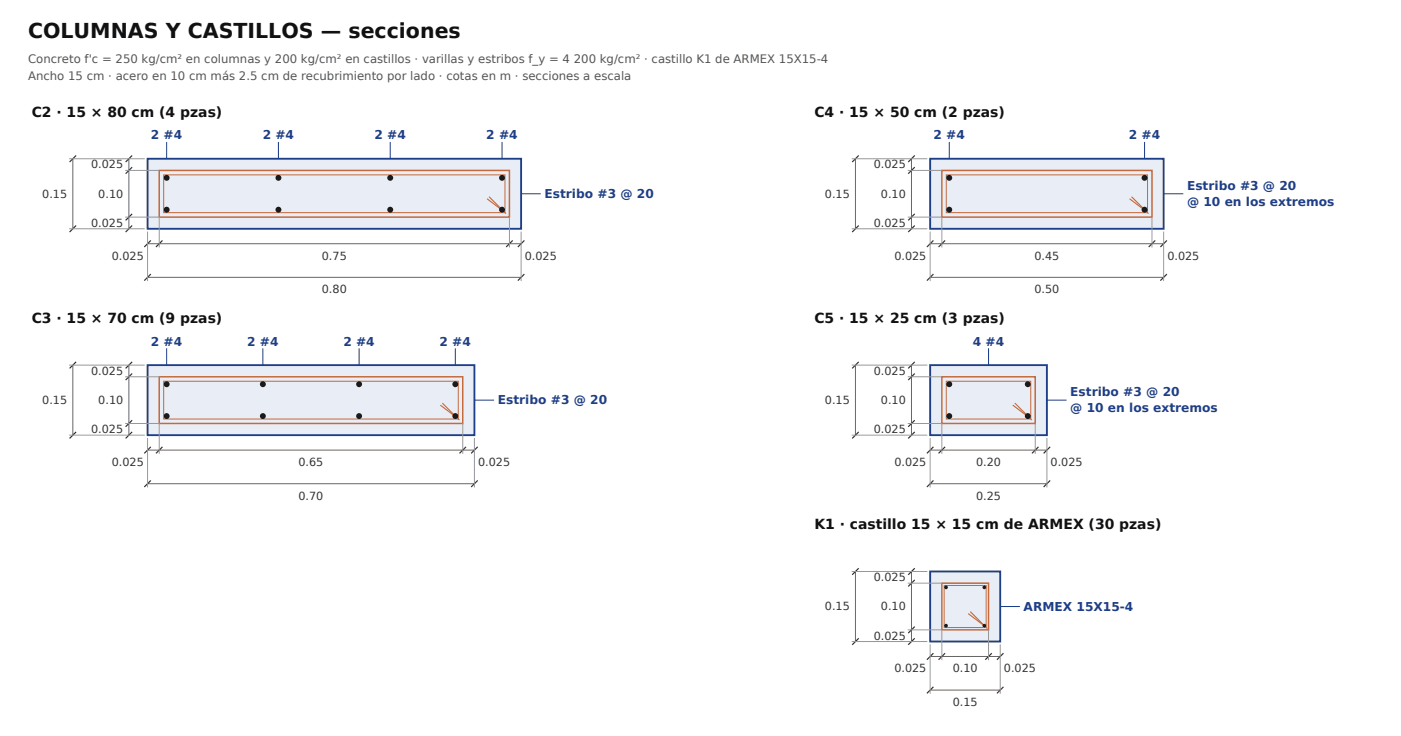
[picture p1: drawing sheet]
<svg xmlns="http://www.w3.org/2000/svg" width="397mm" height="209mm" viewBox="0 0 397 209" stroke-linecap="round" stroke-linejoin="round" font-family="sans-serif">
<path d="M41.8 45h105.8v19.8h-105.8z" fill="#e9edf5" stroke="#1d3f8a" stroke-width=".53"/>
<path d="M45.1 48.3h99.2v13.2h-99.2z" fill="none" stroke="#c46a3d" stroke-width=".42"/>
<path d="M46.4 49.5h96.7v10.8h-96.7z" fill="none" stroke="#c46a3d" stroke-width=".28"/>
<path d="M138.1 56.4l4.6 3.5zM138.6 55.8l4.7 4.7z" fill="none" stroke="#c46a3d" stroke-width=".32"/>
<g fill="#1a1a1a">
<circle cx="47.2" cy="50.4" r=".84"/>
<circle cx="47.2" cy="59.4" r=".84"/>
<circle cx="78.9" cy="50.4" r=".84"/>
<circle cx="78.9" cy="59.4" r=".84"/>
<circle cx="110.6" cy="50.4" r=".84"/>
<circle cx="110.6" cy="59.4" r=".84"/>
<circle cx="142.2" cy="50.4" r=".84"/>
<circle cx="142.2" cy="59.4" r=".84"/>
</g>
<path d="M47.2 40.2v4.8zM78.9 40.2v4.8zM110.6 40.2v4.8zM142.2 40.2v4.8zM147.6 54.9h5.6z" fill="none" stroke="#1d3f8a" stroke-width=".29"/>
<path d="M20.6 45v19.8zM36.5 45v19.8zM41.8 69.1h105.8zM41.8 78.6h105.8z" fill="none" stroke="#666" stroke-width=".28"/>
<path d="M19.7 45.9l1.9-1.8zM35.6 45.9l1.8-1.8zM35.6 49.2l1.8-1.8zM19.7 65.7l1.9-1.8zM35.6 62.4l1.8-1.8zM35.6 65.7l1.8-1.8zM40.9 70l1.8-1.9zM40.9 79.5l1.8-1.8zM44.2 70l1.8-1.9zM143.4 70l1.9-1.9zM148.6 68.1l-1.9 1.9zM148.6 77.7l-1.9 1.8z" fill="none" stroke="#333" stroke-width=".34"/>
<path d="M19.6 45h21.4zM35.5 48.3h9.6zM19.6 64.8h21.4zM35.5 61.5h9.6zM41.8 65.6v14zM45.1 61.5v8.6zM144.3 61.5v8.6zM147.6 65.6v14z" fill="none" stroke="#999" stroke-width=".28"/>
<path d="M41.8 103.5h92.6v19.8h-92.6z" fill="#e9edf5" stroke="#1d3f8a" stroke-width=".53"/>
<path d="M45.1 106.8h86v13.2h-86z" fill="none" stroke="#c46a3d" stroke-width=".42"/>
<path d="M46.4 108h83.4v10.7h-83.4z" fill="none" stroke="#c46a3d" stroke-width=".28"/>
<path d="M124.8 114.8l4.7 3.6zM125.4 114.3l4.7 4.6z" fill="none" stroke="#c46a3d" stroke-width=".32"/>
<g fill="#1a1a1a">
<circle cx="47.2" cy="108.9" r=".84"/>
<circle cx="47.2" cy="117.9" r=".84"/>
<circle cx="74.5" cy="108.9" r=".84"/>
<circle cx="74.5" cy="117.9" r=".84"/>
<circle cx="101.7" cy="108.9" r=".84"/>
<circle cx="101.7" cy="117.9" r=".84"/>
<circle cx="129" cy="108.9" r=".84"/>
<circle cx="129" cy="117.9" r=".84"/>
</g>
<path d="M47.2 98.7v4.8zM74.5 98.7v4.8zM101.7 98.7v4.8zM129 98.7v4.8zM134.4 113.4h5.6z" fill="none" stroke="#1d3f8a" stroke-width=".29"/>
<path d="M20.6 103.5v19.8zM36.5 103.5v19.8zM41.8 127.5h92.6zM41.8 137.1h92.6z" fill="none" stroke="#666" stroke-width=".28"/>
<path d="M19.7 104.4l1.9-1.9zM35.6 104.4l1.8-1.9zM35.6 107.7l1.8-1.9zM19.7 124.2l1.9-1.8zM35.6 120.9l1.8-1.8zM35.6 124.2l1.8-1.8zM40.9 128.5l1.8-1.9zM40.9 138l1.8-1.9zM44.2 128.5l1.8-1.9zM130.2 128.5l1.8-1.9zM133.5 128.5l1.8-1.9zM133.5 138l1.8-1.9z" fill="none" stroke="#333" stroke-width=".34"/>
<path d="M19.6 103.5h21.4zM35.5 106.8h9.6zM35.5 120h9.6zM45.1 120v8.6zM131.1 120v8.6zM19.6 123.3h21.4zM41.8 124.1v14zM134.4 124.1v14z" fill="none" stroke="#999" stroke-width=".28"/>
<path d="M263.5 45h66.2v19.8h-66.2z" fill="#e9edf5" stroke="#1d3f8a" stroke-width=".53"/>
<path d="M266.8 48.3h59.6v13.2h-59.6z" fill="none" stroke="#c46a3d" stroke-width=".42"/>
<path d="M268.1 49.5h57v10.8h-57z" fill="none" stroke="#c46a3d" stroke-width=".28"/>
<path d="M320.1 56.4l4.7 3.5zM320.7 55.8l4.6 4.7z" fill="none" stroke="#c46a3d" stroke-width=".32"/>
<g fill="#1a1a1a">
<circle cx="268.9" cy="50.4" r=".84"/>
<circle cx="268.9" cy="59.4" r=".84"/>
<circle cx="324.3" cy="50.4" r=".84"/>
<circle cx="324.3" cy="59.4" r=".84"/>
</g>
<path d="M268.9 40.2v4.8zM324.3 40.2v4.8zM329.7 54.9h5.5z" fill="none" stroke="#1d3f8a" stroke-width=".29"/>
<path d="M242.4 45v19.8zM258.2 45v19.8zM263.5 69.1h66.2zM263.5 78.6h66.2z" fill="none" stroke="#666" stroke-width=".28"/>
<path d="M241.4 45.9l1.9-1.8zM257.3 45.9l1.9-1.8zM259.2 47.4l-1.9 1.8zM241.4 65.7l1.9-1.8zM257.3 62.4l1.9-1.8zM257.3 65.7l1.9-1.8zM262.6 70l1.8-1.9zM262.6 79.5l1.8-1.8zM267.8 68.1l-1.9 1.9zM327.3 68.1l-1.9 1.9zM328.7 70l1.9-1.9zM328.7 79.5l1.9-1.8z" fill="none" stroke="#333" stroke-width=".34"/>
<path d="M241.3 45h21.4zM257.2 48.3h9.6zM241.3 64.8h21.4zM257.2 61.5h9.6zM263.5 65.6v14zM266.8 61.5v8.6zM326.4 61.5v8.6zM329.7 65.6v14z" fill="none" stroke="#999" stroke-width=".28"/>
<path d="M263.5 103.5h33.1v19.8h-33.1z" fill="#e9edf5" stroke="#1d3f8a" stroke-width=".53"/>
<path d="M266.8 106.8h26.5v13.2h-26.5z" fill="none" stroke="#c46a3d" stroke-width=".42"/>
<path d="M268.1 108h23.9v10.7h-23.9z" fill="none" stroke="#c46a3d" stroke-width=".28"/>
<path d="M287 114.8l4.7 3.6zM287.6 114.3l4.6 4.6z" fill="none" stroke="#c46a3d" stroke-width=".32"/>
<g fill="#1a1a1a">
<circle cx="268.9" cy="108.9" r=".84"/>
<circle cx="268.9" cy="117.9" r=".84"/>
<circle cx="291.2" cy="108.9" r=".84"/>
<circle cx="291.2" cy="117.9" r=".84"/>
</g>
<path d="M280.1 98.7v4.8zM296.6 113.4h5.6z" fill="none" stroke="#1d3f8a" stroke-width=".29"/>
<path d="M242.4 103.5v19.8zM258.2 103.5v19.8zM263.5 127.5h33.1zM263.5 137.1h33.1z" fill="none" stroke="#666" stroke-width=".28"/>
<path d="M241.4 104.4l1.9-1.9zM257.3 104.4l1.9-1.9zM257.3 107.7l1.9-1.9zM241.4 124.2l1.9-1.8zM257.3 120.9l1.9-1.8zM257.3 124.2l1.9-1.8zM262.6 128.5l1.8-1.9zM262.6 138l1.8-1.9zM265.9 128.5l1.9-1.9zM292.4 128.5l1.8-1.9zM295.7 128.5l1.8-1.9zM295.7 138l1.8-1.9z" fill="none" stroke="#333" stroke-width=".34"/>
<path d="M241.3 103.5h21.4zM257.2 106.8h9.6zM257.2 120h9.6zM266.8 120v8.6zM293.3 120v8.6zM241.3 123.3h21.4zM263.5 124.1v14zM296.6 124.1v14z" fill="none" stroke="#999" stroke-width=".28"/>
<path d="M263.5 161.9h19.9v19.9h-19.9z" fill="#e9edf5" stroke="#1d3f8a" stroke-width=".53"/>
<path d="M266.8 165.2h13.3v13.3h-13.3z" fill="none" stroke="#c46a3d" stroke-width=".42"/>
<path d="M267.5 165.9h11.9v11.9h-11.9z" fill="none" stroke="#c46a3d" stroke-width=".28"/>
<path d="M274.4 173.9l4.6 3.5zM275 173.4l4.6 4.6z" fill="none" stroke="#c46a3d" stroke-width=".32"/>
<g fill="#1a1a1a">
<circle cx="268" cy="166.4" r=".53"/>
<circle cx="268" cy="177.3" r=".53"/>
<circle cx="278.9" cy="166.4" r=".53"/>
<circle cx="278.9" cy="177.3" r=".53"/>
</g>
<path d="M283.4 171.8h5.5z" fill="none" stroke="#1d3f8a" stroke-width=".29"/>
<path d="M242.4 161.9v19.9zM258.2 161.9v19.9zM263.5 186h19.9zM263.5 195.5h19.9z" fill="none" stroke="#666" stroke-width=".28"/>
<path d="M241.4 162.8l1.9-1.8zM257.3 162.8l1.9-1.8zM259.2 164.3l-1.9 1.9zM259.2 177.5l-1.9 1.9zM241.4 182.7l1.9-1.9zM257.3 182.7l1.9-1.9zM262.6 186.9l1.8-1.8zM262.6 196.5l1.8-1.9zM267.8 185.1l-1.9 1.8zM279.1 186.9l1.9-1.8zM282.4 186.9l1.9-1.8zM282.4 196.5l1.9-1.9z" fill="none" stroke="#333" stroke-width=".34"/>
<path d="M241.3 161.9h21.4zM257.2 165.2h9.6zM257.2 178.5h9.6zM266.8 178.5v8.6zM280.1 178.5v8.6zM241.3 181.8h21.4zM263.5 182.6v14zM283.4 182.6v14z" fill="none" stroke="#999" stroke-width=".28"/>
<text font-size="5.8" fill="#111" x="7.9" y="10.8">COLUMNAS Y CASTILLOS — secciones</text>
<g font-size="4" fill="#111">
<text x="9" y="33.1">C2 · 15 × 80 cm (4 pzas)</text>
<text x="230.7" y="33.1">C4 · 15 × 50 cm (2 pzas)</text>
<text x="9" y="91.5">C3 · 15 × 70 cm (9 pzas)</text>
<text x="230.7" y="91.5">C5 · 15 × 25 cm (3 pzas)</text>
<text x="230.7" y="150">K1 · castillo 15 × 15 cm de ARMEX (30 pzas)</text>
</g>
<g font-size="3.5" fill="#1d3f8a">
<text x="42.8" y="39.4">2 #4</text>
<text x="74.4" y="39.4">2 #4</text>
<text x="106.1" y="39.4">2 #4</text>
<text x="137.8" y="39.4">2 #4</text>
<text x="264.5" y="39.4">2 #4</text>
<text x="319.8" y="39.4">2 #4</text>
<text x="336.3" y="53.9">Estribo #3 @ 20</text>
<text x="154.3" y="56.1">Estribo #3 @ 20</text>
<text x="336.3" y="58.3">@ 10 en los extremos</text>
<text x="42.8" y="97.9">2 #4</text>
<text x="70" y="97.9">2 #4</text>
<text x="97.3" y="97.9">2 #4</text>
<text x="124.5" y="97.9">2 #4</text>
<text x="275.6" y="97.9">4 #4</text>
<text x="303.2" y="112.3">Estribo #3 @ 20</text>
<text x="141" y="114.6">Estribo #3 @ 20</text>
<text x="303.2" y="116.8">@ 10 en los extremos</text>
<text x="290" y="173">ARMEX 15X15-4</text>
</g>
<g font-size="3.3" fill="#555">
<text x="7.9" y="17.7">Concreto f'c = 250 kg/cm² en columnas y 200 kg/cm² en castillos · varillas y estribos f_y = 4 200 kg/cm² · castillo K1 de ARMEX 15X15-4</text>
<text x="7.9" y="22.8">Ancho 15 cm · acero en 10 cm más 2.5 cm de recubrimiento por lado · cotas en m · secciones a escala</text>
</g>
<g font-size="3.2" fill="#333">
<text x="25.8" y="47.7">0.025</text>
<text x="247.6" y="47.7">0.025</text>
<text x="12" y="56">0.15</text>
<text x="27.9" y="56">0.10</text>
<text x="233.7" y="56">0.15</text>
<text x="249.6" y="56">0.10</text>
<text x="25.8" y="64.3">0.025</text>
<text x="247.6" y="64.3">0.025</text>
<text x="31.7" y="73.6">0.025</text>
<text x="91.2" y="73.6">0.75</text>
<text x="148.7" y="73.6">0.025</text>
<text x="253.4" y="73.6">0.025</text>
<text x="293.1" y="73.6">0.45</text>
<text x="330.7" y="73.6">0.025</text>
<text x="91.2" y="83.1">0.80</text>
<text x="293.1" y="83.1">0.50</text>
<text x="25.8" y="106.2">0.025</text>
<text x="247.6" y="106.2">0.025</text>
<text x="12" y="114.5">0.15</text>
<text x="27.9" y="114.5">0.10</text>
<text x="233.7" y="114.5">0.15</text>
<text x="249.6" y="114.5">0.10</text>
<text x="25.8" y="122.7">0.025</text>
<text x="247.6" y="122.7">0.025</text>
<text x="31.7" y="132">0.025</text>
<text x="84.6" y="132">0.65</text>
<text x="135.5" y="132">0.025</text>
<text x="253.4" y="132">0.025</text>
<text x="276.5" y="132">0.20</text>
<text x="297.7" y="132">0.025</text>
<text x="84.6" y="141.6">0.70</text>
<text x="276.5" y="141.6">0.25</text>
<text x="247.6" y="164.7">0.025</text>
<text x="233.7" y="172.9">0.15</text>
<text x="249.6" y="172.9">0.10</text>
<text x="247.6" y="181.2">0.025</text>
<text x="253.4" y="190.5">0.025</text>
<text x="269.9" y="190.5">0.10</text>
<text x="284.4" y="190.5">0.025</text>
<text x="269.9" y="200">0.15</text>
</g>
</svg>
